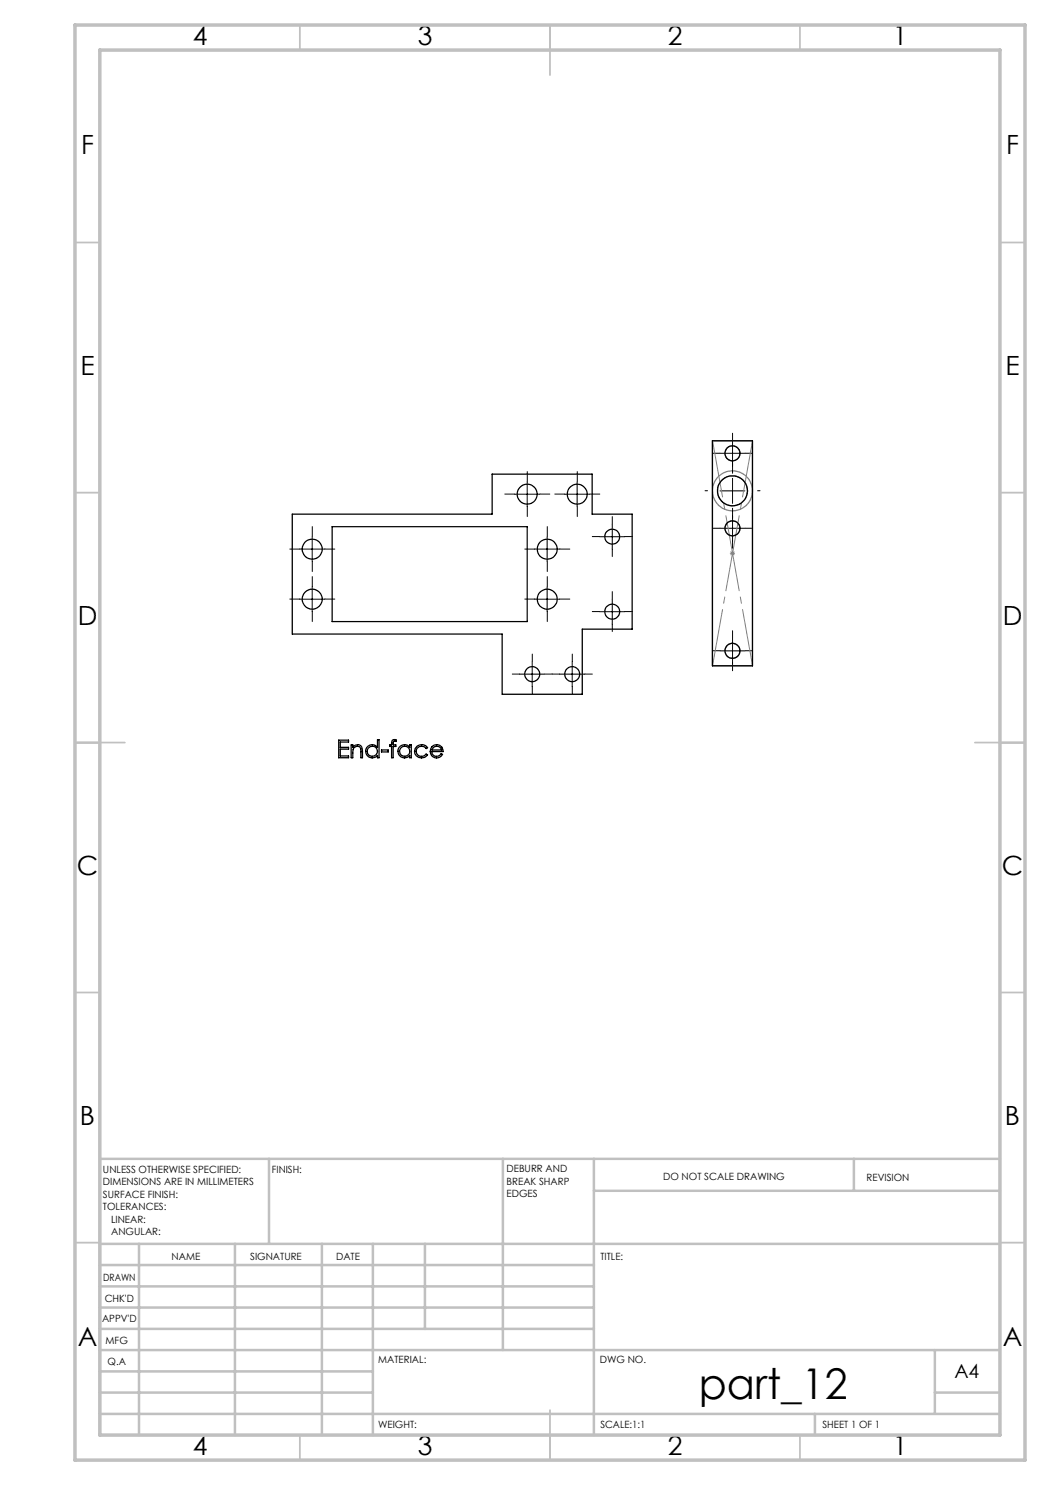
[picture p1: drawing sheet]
<svg xmlns="http://www.w3.org/2000/svg" width="210mm" height="297mm" viewBox="0 0 210 297" stroke-linecap="round" stroke-linejoin="round" font-family="sans-serif">
<path d="M146 110.7h1M146.1 110.3l.8 .7M146.5 110.2v1M146.9 110.3l-.8 .7" fill="none" stroke="#808080" stroke-width=".2"/>
<g fill="none" stroke="#808080" stroke-width=".25">
<path d="M142.5 88.2h8v45h-8z"/>
<circle cx="146.5" cy="90.7" r="1.51"/>
<circle cx="146.5" cy="98.2" r="4"/>
<circle cx="146.5" cy="98.2" r="3"/>
<circle cx="146.5" cy="105.7" r="1.51"/>
<circle cx="146.5" cy="130.2" r="1.5"/>
</g>
<g fill="none" stroke="#c0c0c0" stroke-width=".35">
<path d="M60 5v5M110 5v10M160 5v5M15 48.5h5M200 48.5h5M15 98.5h5M200 98.5h5M15 148.5h10M195 148.5h10M15 198.5h5M200 198.5h5M15 248.5h5"/>
<path d="M200 248.5h5M60 287v5M110 282v10M160 287v5"/>
</g>
<g fill="none" stroke="#c0c0c0" stroke-width=".5">
<path d="M53.8 231.8v17M100.6 231.8v38.2M118.8 231.8v55.2M118.8 238.2h81.2M170.8 231.8v6.4M200 231.8h-180v55.2M20 248.8h180M20 257.3h98.8M20 253h98.8M27.8 248.8v38.2M47 248.8v38.2M64.4 248.8v38.2"/>
<path d="M74.6 248.8v38.2M85 248.8v17M20 265.8h98.8M20 261.5h98.8M20 278.5h54.6M20 274.3h54.6M20 270h180M187 278.5h13M187 270v12.8M20 282.8h180M163 282.8v4.2"/>
</g>
<path d="M15 5h190v287h-190zM20 10h180v277h-180z" fill="none" stroke="#c0c0c0" stroke-width=".7"/>
<g fill="none" stroke="#000" stroke-width=".2" stroke-dasharray="15.2 1.3 1.3 1.3">
<path d="M103 98.8h-2M105.5 96.3v-2M108 98.8h2M113 98.8h-2M115.5 96.3v-2M118 98.8h2M141.5 98.1h-.5M144 90.6h-1.5M146.5 93.1v-.5M146.5 88.1v-1.5M146.5 93.1v1.5M149 90.6h1.5"/>
<path d="M151.5 98.1h.5M60 119.8h-2M60 109.8h-2M62.5 117.3v-2M62.5 107.3v-2M62.5 112.3v2M65 119.8h2M65 109.8h2M105.5 101.3v2M107 119.8h-2M107 109.8h-2M109.5 117.3v-2"/>
<path d="M109.5 107.3v-2M109.5 112.3v2M112 119.8h2M112 109.8h2M115.5 101.3v2M120 107.3h-1.5M122.5 104.8v-1.5M122.5 109.8v1.5M122.5 119.8v-1.5M125 107.3h1.5M144 105.6h-1.5M146.5 103.1v.5"/>
<path d="M146.5 103.1v-1.5M146.5 108.1v1.5M149 105.6h1.5M62.5 122.3v2M104 134.8h-1.5M106.5 132.3v-1.5M106.5 137.3v1.5M109 134.8h1.5M109.5 122.3v2M112 134.8h-1.5M114.5 132.3v-1.5M114.5 137.3v1.5"/>
<path d="M117 134.8h1.5M120 122.3h-1.5M122.5 124.8v1.5M125 122.3h1.5M144 130.1h-1.5M146.5 127.6v-1.5M146.5 132.6v1.5M149 130.1h1.5"/>
</g>
<g fill="none" stroke="#000" stroke-width=".2">
<path d="M102.9 98.8h5M105.4 96.3v5M112.9 98.8h5M115.4 96.3v5M144 98.2h5M144 90.7h5M146.5 88.2v5M146.5 95.7v5M59.9 119.8h5M59.9 109.8h5M62.4 107.3v5M62.4 117.3v5"/>
<path d="M106.9 119.8h5M106.9 109.8h5M109.4 107.3v5M109.4 117.3v5M119.9 107.3h5.1M122.4 104.8v5M122.4 119.8v5M144 105.7h5M146.5 103.2v5M103.9 134.8h5M106.4 132.3v5M111.9 134.8h5"/>
<path d="M114.4 132.3v5M119.9 122.3h5.1M144 130.2h5M146.5 127.7v5"/>
</g>
<path d="M142.5 88.1l8 45M142.5 133.1l8-45" fill="none" stroke="#808080" stroke-width=".2" stroke-dasharray="15.2 1.3 1.3 1.3" stroke-dashoffset="3.8"/>
<g fill="none" stroke="#000" stroke-width=".25">
<path d="M142.5 88.2h8v45h-8zM58.5 102.8h39.9v-8h20v8h8v23h-9.9v13h-16.1v-12h-41.9zM66.4 105.3h39v19h-39zM67.7 148h2v.4h-1.6v1.1h1.6v.3h-1.6v1.4h1.6v.3h-2zM70.2 149h.4v.4a1.06 1.06 0 0 1 1.3-.4 1.06 1.06 0 0 1 .6 1.2v1.3h-.3v-1.1a.85 .85 0 0 0-.8-1.1 .85 .85 0 0 0-.8 1v1.2h-.4zM73.3 149.5a1.33 1.33 0 0 1 2.2 0v-1.5h.3v3.5h-.3v-.4a1.34 1.34 0 0 1-1.8 .2 1.34 1.34 0 0 1-.4-1.8zM76.3 150h1.3v.4h-1.3zM78.5 148.1l.3-.2 .4 .1v.3l-.4-.1-.2 .3v.5h.6v.3h-.6v2.2h-.3v-2.2h-.3v-.3h.3zM79.8 149.5a1.33 1.33 0 0 1 2.2 0v-.5h.3v2.5h-.3v-.4a1.34 1.34 0 0 1-1.9 .2 1.34 1.34 0 0 1-.3-1.8zM83.4 149.2a1.47 1.47 0 0 1 2.1 .3l-.3 .2a1.08 1.08 0 0 0-1.6-.3 1.08 1.08 0 0 0 0 1.7 1.08 1.08 0 0 0 1.6-.3l.3 .2a1.38 1.38 0 0 1-2 .3 1.38 1.38 0 0 1-.1-2.1zM86.3 149.4a1.32 1.32 0 0 1 1.5-.4 1.32 1.32 0 0 1 .9 1.3h-2.3a.99 .99 0 0 0 .7 .9 .99 .99 0 0 0 1.1-.5l.3 .2a1.33 1.33 0 0 1-1.9 .5 1.33 1.33 0 0 1-.3-2zM86.7 149.5a1.03 1.03 0 0 1 1.6 .5h-1.9z"/>
<circle cx="105.4" cy="98.8" r="2.01"/>
<circle cx="115.4" cy="98.8" r="2"/>
<circle cx="146.5" cy="90.7" r="1.51"/>
<circle cx="146.5" cy="98.2" r="3"/>
<circle cx="62.4" cy="109.8" r="2.01"/>
<circle cx="62.4" cy="119.8" r="2"/>
<circle cx="109.4" cy="109.8" r="2"/>
<circle cx="109.4" cy="119.8" r="1.99"/>
<circle cx="122.4" cy="107.3" r="1.48"/>
<circle cx="146.5" cy="105.7" r="1.5"/>
<circle cx="106.4" cy="134.8" r="1.51"/>
<circle cx="114.5" cy="134.8" r="1.51"/>
<circle cx="122.4" cy="122.3" r="1.49"/>
<circle cx="146.5" cy="130.2" r="1.51"/>
<circle cx="74.5" cy="150.2" r="1.02"/>
<circle cx="80.9" cy="150.2" r="1.02"/>
</g>
<text font-size="8.5" x="139.7" y="279.7">part_12</text>
<g font-size="5.3">
<text x="38.5" y="9">4</text>
<text x="83.5" y="9">3</text>
<text x="133.6" y="9">2</text>
<text x="178.6" y="9">1</text>
<text x="16.2" y="30.7">F</text>
<text x="201.2" y="30.7">F</text>
<text x="16.1" y="75">E</text>
<text x="201.1" y="75">E</text>
<text x="15.5" y="125">D</text>
<text x="200.5" y="125">D</text>
<text x="15.4" y="175">C</text>
<text x="200.4" y="175">C</text>
<text x="16" y="225">B</text>
<text x="201" y="225">B</text>
<text x="15.5" y="269.2">A</text>
<text x="200.5" y="269.2">A</text>
<text x="38.5" y="291">4</text>
<text x="83.5" y="291">3</text>
<text x="133.6" y="291">2</text>
<text x="178.6" y="291">1</text>
</g>
<text font-size="3.9" x="190.9" y="275.5">A4</text>
<g font-size="2">
<text x="20.6" y="234.6">UNLESS OTHERWISE SPECIFIED:</text>
<text x="20.6" y="237.1">DIMENSIONS ARE IN MILLIMETERS</text>
<text x="20.6" y="239.6">SURFACE FINISH:</text>
<text x="54.4" y="234.6">FINISH:</text>
<text x="101.3" y="234.5">DEBURR AND</text>
<text x="101.3" y="237">BREAK SHARP</text>
<text x="101.3" y="239.5">EDGES</text>
<text x="132.6" y="236">DO NOT SCALE DRAWING</text>
<text x="173.3" y="236.2">REVISION</text>
<text x="20.6" y="242.1">TOLERANCES:</text>
<text x="22.2" y="244.6">LINEAR:</text>
<text x="22.2" y="247.1">ANGULAR:</text>
<text x="34.3" y="252">NAME</text>
<text x="50" y="251.9">SIGNATURE</text>
<text x="67.2" y="251.9">DATE</text>
<text x="120.1" y="251.9">TITLE:</text>
<text x="20.6" y="256.1">DRAWN</text>
<text x="20.9" y="260.3">CHK'D</text>
<text x="20.4" y="264.4">APPV'D</text>
<text x="21.1" y="268.8">MFG</text>
<text x="21.5" y="273">Q.A</text>
<text x="75.6" y="272.5">MATERIAL:</text>
<text x="120" y="272.5">DWG NO.</text>
<text x="75.6" y="285.5">WEIGHT:</text>
<text x="120.1" y="285.6">SCALE:1:1</text>
<text x="164.5" y="285.6">SHEET 1 OF 1</text>
</g>
</svg>
